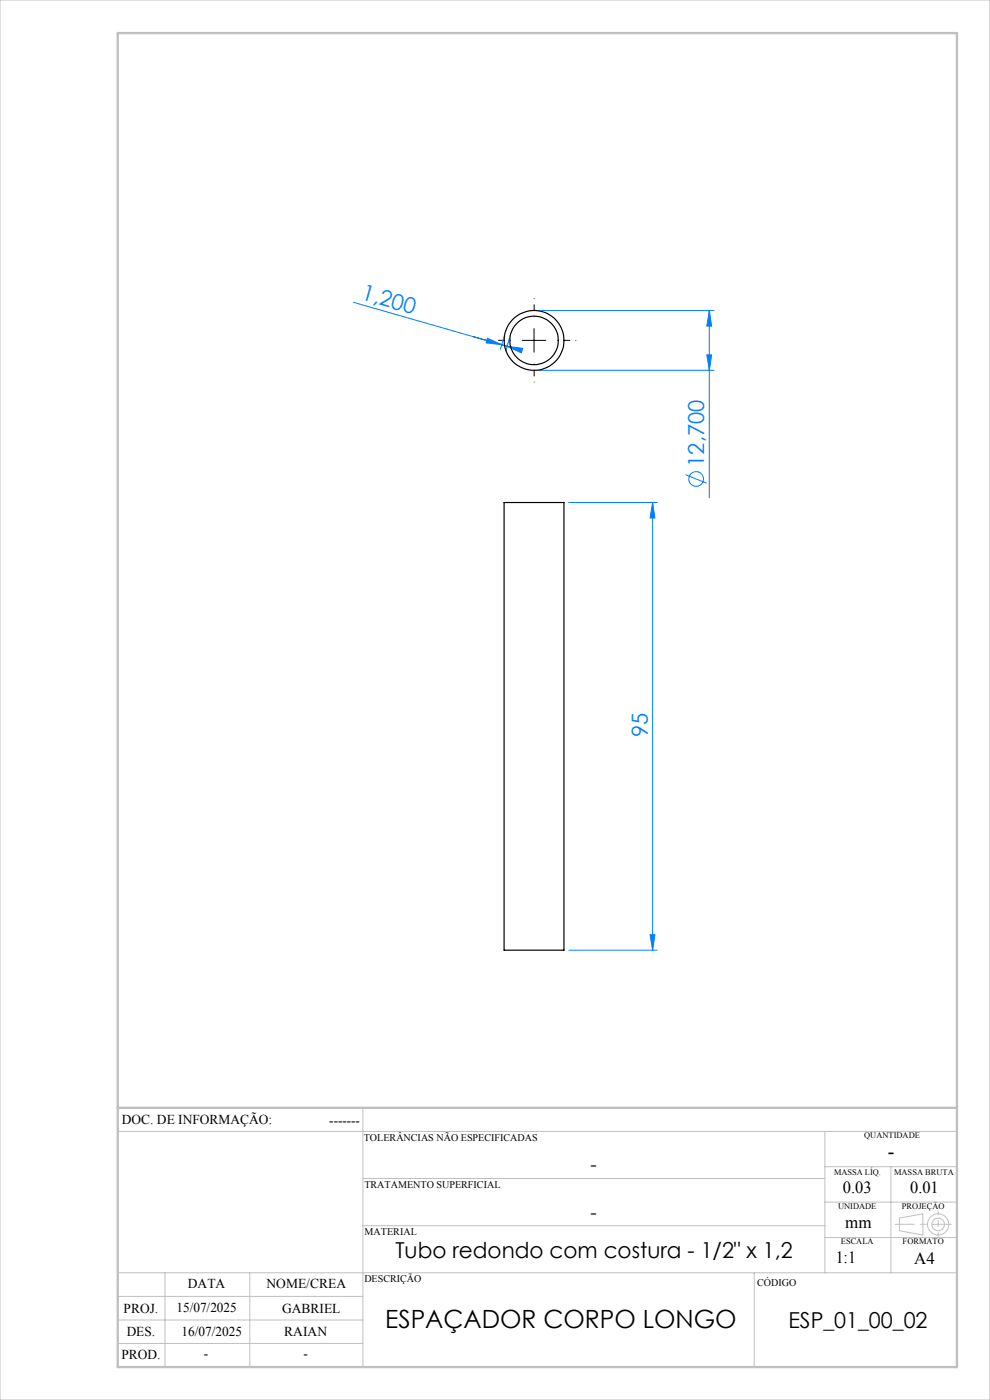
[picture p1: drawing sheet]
<svg xmlns="http://www.w3.org/2000/svg" width="210mm" height="297mm" viewBox="0 0 210 297" stroke-linecap="round" stroke-linejoin="round" font-family="sans-serif">
<g fill="none" stroke="#0080ff" stroke-width=".21">
<path d="M75 64.1l32.6 9.4M100.3 71.4l6.1 1.7M103.4 71.8l3 1.3-3.3-.4zM106.4 73.1l1.2 .4M106.9 71.4l-.7 2.7M107.6 73.5l3.3 .4-.3 1zM108.1 71.8l-.8 2.6M114.3 78.6h37.1M114.3 65.9h37.1M149.9 75.3h1.1l-.5 3.3zM150.5 65.9l.5 3.3h-1.1zM150.5 65.9v39.7"/>
<path d="M120.6 106.6h18.8M138.4 106.6l.5 3.3h-1zM138.4 106.6v95M145.5 100.7l4.4 1.8M137.9 198.3h1l-.5 3.3zM120.6 201.6h18.8"/>
<circle cx="147.7" cy="101.6" r="1.55"/>
</g>
<g fill="none" stroke="#c0c0c0" stroke-width=".21">
<path d="M0 0h210v297h-210zM77 235v55M25 240h178M77 250h98M175 240v30M175 255h28M175 247.5h28M189 247.5v22.5M190.8 258.4l5-.9v4.5l-5-.9zM25 275h52M25 270h178M35 270v20"/>
<path d="M53 270v20M77 260h98M160 270v20M175 262.5h28M25 285h52M25 280h52"/>
<circle cx="199" cy="259.7" r="1.34"/>
<circle cx="199" cy="259.7" r="2.25"/>
</g>
<path d="M108.3 72.2h-3.8M113.3 67.2v-3.8M113.3 77.2v3.9M118.3 72.2h3.9" fill="none" stroke="#000" stroke-width=".21" stroke-dasharray="15.2 1.3 1.3 1.3" stroke-dashoffset="15.2"/>
<path d="M110.8 72.2h5M113.3 69.7v5" fill="none" stroke="#000" stroke-width=".21"/>
<path d="M201.8 259.7h-11.9" fill="none" stroke="#c0c0c0" stroke-width=".21" stroke-dasharray="15.2 1.3 1.3 1.3" stroke-dashoffset="11.2"/>
<path d="M199 256.9v5.4" fill="none" stroke="#c0c0c0" stroke-width=".21" stroke-dasharray="15.2 1.3 1.3 1.3" stroke-dashoffset="14.4"/>
<path d="M25 7h178v283h-178zM25 235h178" fill="none" stroke="#c0c0c0" stroke-width=".5"/>
<g fill="#0080ff">
<path d="M103.4 71.8l3 1.3-3.3-.4zM107.6 73.5l3.3 .4-.3 1z"/>
<path d="M149.9 75.3h1.1l-.5 3.3zM150.5 65.9l.5 3.3h-1.1z"/>
<path d="M138.4 106.6l.5 3.3h-1zM137.9 198.3h1l-.5 3.3z"/>
</g>
<g fill="none" stroke="#000" stroke-width=".25">
<path d="M106.9 106.6h12.7v95h-12.7z"/>
<circle cx="113.3" cy="72.2" r="6.4"/>
<circle cx="113.3" cy="72.2" r="5.2"/>
</g>
<text font-size="5.3" x="81.7" y="281.7">ESPAÇADOR CORPO LONGO</text>
<g font-size="4.7" fill="#0080ff">
<text x="76.5" y="63.5" transform="rotate(16 76.5 63.5)">1,200</text>
<text x="149.4" y="99" transform="rotate(-90 149.4 99)">12,700</text>
<text x="137.4" y="156.4" transform="rotate(-90 137.4 156.4)">95</text>
</g>
<g font-size="4.7">
<text x="83.9" y="266.8">Tubo redondo com costura - 1/2&quot; x 1,2</text>
<text x="167.2" y="281.7">ESP_01_00_02</text>
</g>
<text font-size="4.3" x="188.3" y="245.8">-</text>
<g font-size="4">
<text x="125.2" y="248.4">-</text>
<text x="125.2" y="258.6">-</text>
</g>
<g font-size="3.6">
<text x="178.8" y="253.1">0.03</text>
<text x="193.1" y="253.1">0.01</text>
<text x="179.3" y="260.6">mm</text>
<text x="177.3" y="267.9">1:1</text>
<text x="193.9" y="268.1">A4</text>
</g>
<g font-size="2.9">
<text x="25.9" y="238.4">DOC. DE INFORMAÇÃO:</text>
<text x="69.8" y="238.6">-------</text>
<text x="39.9" y="273.2">DATA</text>
<text x="56.5" y="273.2">NOME/CREA</text>
<text x="26.2" y="278.6">PROJ.</text>
<text x="37.4" y="278.2">15/07/2025</text>
<text x="59.8" y="278.6">GABRIEL</text>
<text x="26.9" y="283.4">DES.</text>
<text x="38.5" y="283.4">16/07/2025</text>
<text x="60.3" y="283.4">RAIAN</text>
<text x="25.7" y="288.3">PROD.</text>
<text x="43.3" y="288">-</text>
<text x="64.4" y="288">-</text>
</g>
<g font-size="2.2">
<text x="77.2" y="242.1">TOLERÂNCIAS NÃO ESPECIFICADAS</text>
<text x="77.3" y="251.9">TRATAMENTO SUPERFICIAL</text>
<text x="77.3" y="261.9">MATERIAL</text>
<text x="77.3" y="272.1">DESCRIÇÃO</text>
<text x="160.6" y="272.8">CÓDIGO</text>
</g>
<g font-size="1.8">
<text x="183.3" y="241.4">QUANTIDADE</text>
<text x="176.9" y="249.2">MASSA LÍQ.</text>
<text x="189.7" y="249.2">MASSA BRUTA</text>
<text x="177.8" y="256.5">UNIDADE</text>
<text x="191.3" y="256.5">PROJEÇÃO</text>
<text x="178.4" y="264">ESCALA</text>
<text x="191.5" y="264">FORMATO</text>
</g>
</svg>
